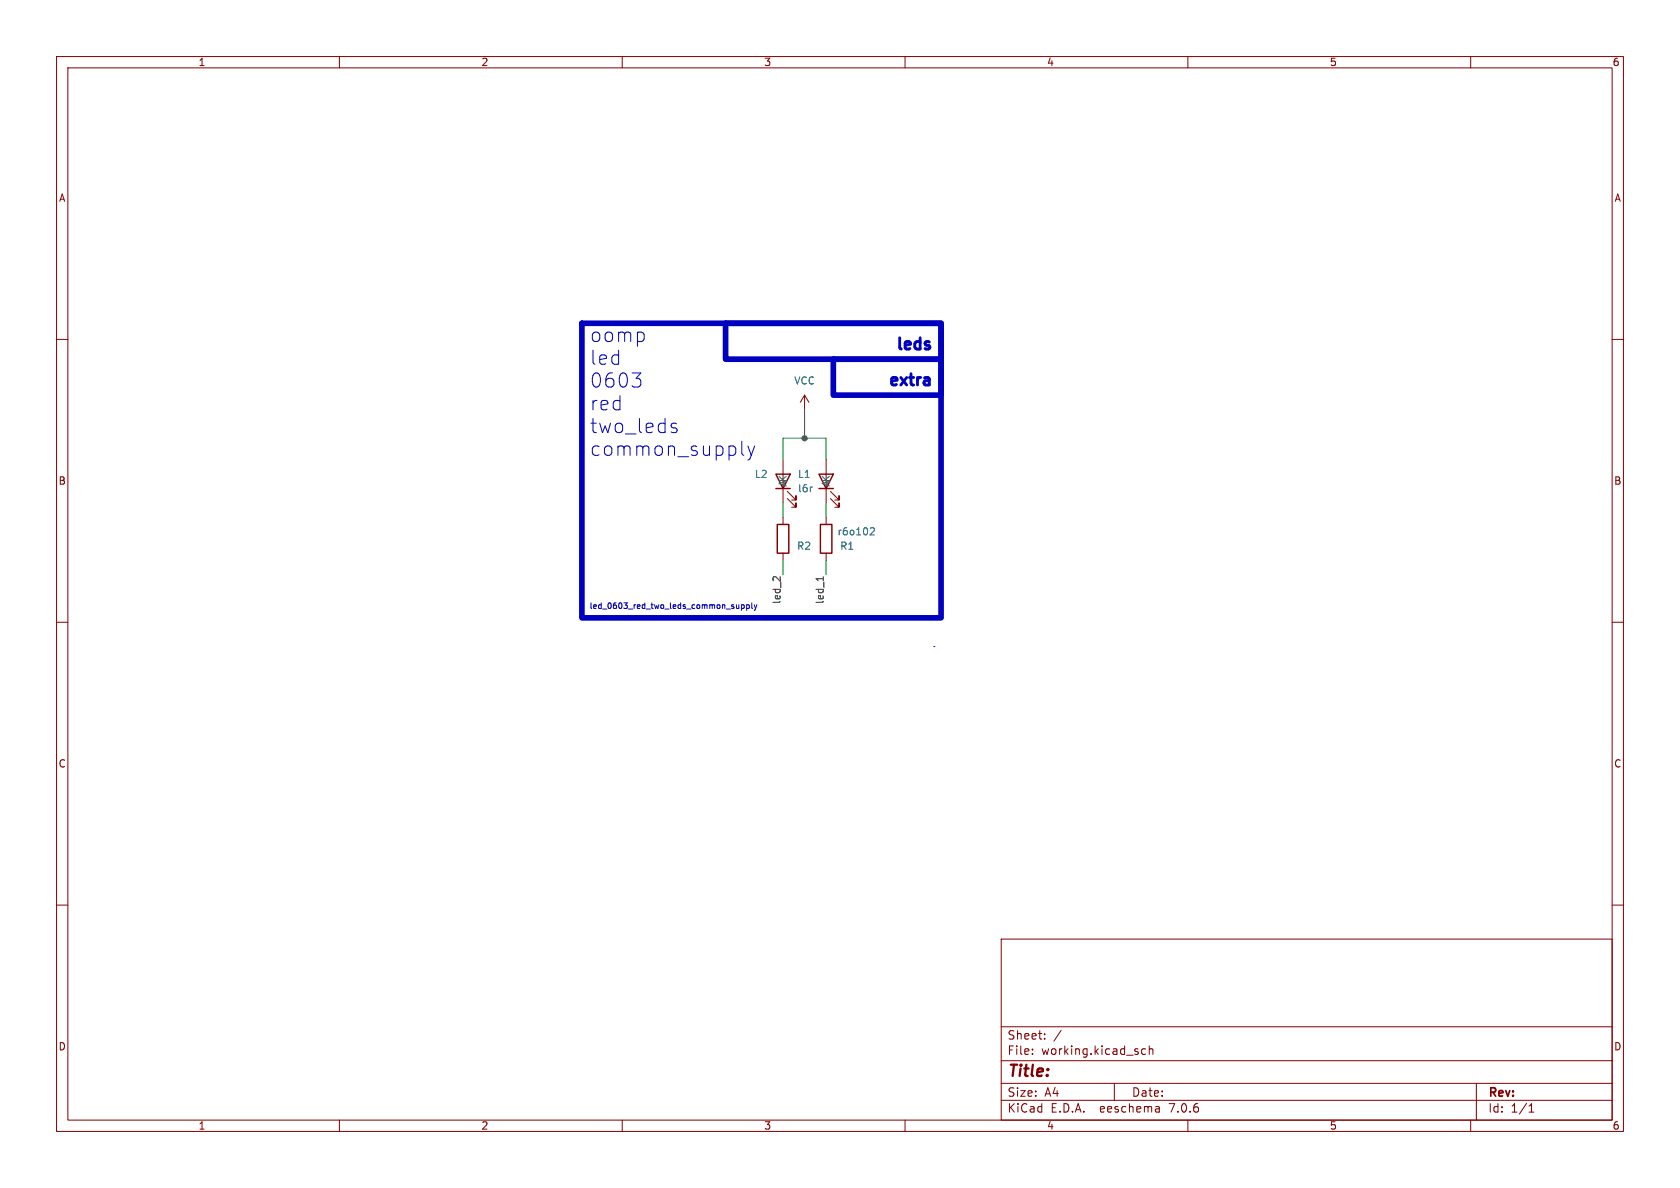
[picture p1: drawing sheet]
<svg xmlns="http://www.w3.org/2000/svg" width="297mm" height="210mm" viewBox="0 0 297 210" stroke-linecap="round" stroke-linejoin="round" font-family="sans-serif">
<g fill="none" stroke="#840000" stroke-width=".18">
<path d="M10 10h277v190h-277zM12 12h273v186h-273zM60 10v2M110 10v2M160 10v2M210 10v2M260 10v2M10 60h2M285 60h2M142.2 69.9l-.7 1.2M142.2 69.9v2.5M142.2 69.9l.8 1.2"/>
<path d="M138.4 81.3v2.5M138.4 86.4v2.5M138.4 91.4v1.3M138.4 97.8v1.3M139.2 88.1l1.5 1.6v-.8v.8h-.7M139.2 86.9l1.5 1.5v-.8v.8h-.7M146 81.3v2.5M146 86.4v2.5M146 91.4v1.3M146 97.8v1.3M146.8 88.1l1.5 1.6v-.8v.8h-.7M146.8 86.9l1.5 1.5v-.8v.8h-.7"/>
<path d="M10 110h2M285 110h2M10 160h2M285 160h2M177 166h108v32h-108zM60 198v2M110 198v2M160 198v2M177 194.5h108M177 191.5h108M177 187.5h108M177 181.5h108"/>
<path d="M182.5 186.3v.1M182.5 185.5v.1M184.7 183.6v.1M184.7 182.8v.1M187.6 182.1l-1.3 2M197 191.5v3M202.5 185.5l-.4-.1-.3 .3v.4l.2 .2h.5M203.2 185.5l.2-.1 .3 .1 .1 .9M203.2 184.9v1.5M204.9 195.7l.1 .9M205 196.5l-.2 .1M205 196h-.2"/>
<path d="M210 198v2M260 198v2M261 191.5v6.5M270.3 196.6h.9M270.3 195.5l.4-.4v1.5"/>
</g>
<path d="M137.2 83.8h2.5l-1.3 2.6zM137.2 86.4h2.5M137.4 92.7h2v5.1h-2zM144.8 83.8h2.5l-1.3 2.6zM144.8 86.4h2.5M145 92.7h2.1v5.1h-2.1z" fill="none" stroke="#840000" stroke-width=".25"/>
<path d="M143.5 86.1h.1M153.9 93.4l.4-.1 .3 .4-.8 .9h.8" fill="none" stroke="#006464" stroke-width=".18"/>
<path d="M137.9 101.9v.8l-.7-.7-.3-.1-.2 .2M145.5 101.9v.8" fill="none" stroke="#0f0f0f" stroke-width=".18"/>
<path d="M164 66.7l.3 .3v1.1M164.1 61l.3 .3-.1 .3-.2 .1M164.1 60.4l.2 .1M164.3 68l-.7 .1M164.3 67.2l-.7 .1" fill="none" stroke="#0000c2" stroke-width=".5"/>
<g fill="none" stroke="#0000c2" stroke-width=".18">
<path d="M111.7 65.9h1.6l-.8 1M112.8 66.9l.5 .5v.5l-.5 .5M118.8 75.5l.8 .3 .1 .2-.1 .4-.7 .1M118.8 74.9l.2-.1 .6 .1M131.1 78v2.1l.4 .4M132.2 78.8l.6 1.7M133.4 78.8l-.6 1.7M132.8 80.5l-.2 .6-.4 .2M130.6 106.9v.7M130.6 107.5h-.4M131.1 107l.3-.1 .2 .2-.1 .4h-.4M131.1 106.9v1"/>
<path d="M132 107l.3-.1 .2 .2-.1 .4h-.4M132 106.9v1M132.9 106.6v.8l.1 .2M133.3 106.9l.3 .7M133.6 107.6l-.3 .3M133.8 106.9l-.2 .7M165.1 114.3h.1"/>
</g>
<path d="M102.9 57.2h63.5v52h-63.5zM128.3 57.2h38.1v6.3h-38.1zM147.3 63.5h19.1v6.4h-19.1z" fill="none" stroke="#0000c2" stroke-width="1"/>
<path d="M142.2 72.4v5.1M138.4 81.3v-3.8h7.6v3.8M138.4 88.9v2.5M138.4 99.1v2.5M146 88.9v2.5M146 99.1v2.5" fill="none" stroke="#009600" stroke-width=".18"/>
<circle cx="142.2" cy="77.5" r=".46" fill="#009600" stroke="#009600" stroke-width=".18"/>
<g font-size="3.5" fill="#0000c2">
<text x="104.1" y="60.7">oomp</text>
<text x="104.1" y="64.7">led</text>
<text x="104.1" y="68.7">0603</text>
<text x="104.1" y="72.8">red</text>
<text x="104.1" y="76.8">two_leds</text>
<text x="104.1" y="80.8">common_supply</text>
</g>
<g font-size="2.8" fill="#0000c2">
<text x="157.8" y="62">leds</text>
<text x="156.5" y="68.3">extra</text>
</g>
<text font-size="2.8" fill="#840000" x="178" y="190.9">Title:</text>
<g font-size="2.1" fill="#840000">
<text x="178" y="184">Sheet:</text>
<text x="178" y="186.7">File:</text>
<text x="184.1" y="186.7">working.kicad_sch</text>
<text x="178" y="196.9">KiCad</text>
<text x="178" y="194.1">Size:</text>
<text x="184.7" y="194.1">A4</text>
<text x="185.7" y="196.9">E.D.A.</text>
<text x="194.6" y="196.9">eeschema</text>
<text x="200" y="194.1">Date:</text>
<text x="207" y="196.9">7.0.6</text>
<text x="263" y="194.3">Rev:</text>
<text x="263" y="196.9">Id:</text>
<text x="267.1" y="196.9">1/1</text>
</g>
<g font-size="1.8" fill="#840000">
<text x="35" y="11.9">1</text>
<text x="85" y="11.9">2</text>
<text x="135" y="11.9">3</text>
<text x="185" y="11.9">4</text>
<text x="235" y="11.9">5</text>
<text x="285" y="11.9">6</text>
<text x="10.3" y="35.9">A</text>
<text x="285.3" y="35.9">A</text>
<text x="10.3" y="85.9">B</text>
<text x="285.3" y="85.9">B</text>
<text x="10.3" y="135.9">C</text>
<text x="285.3" y="135.9">C</text>
<text x="10.3" y="185.9">D</text>
<text x="285.3" y="185.9">D</text>
<text x="35" y="199.9">1</text>
<text x="85" y="199.9">2</text>
<text x="135" y="199.9">3</text>
<text x="185" y="199.9">4</text>
<text x="235" y="199.9">5</text>
<text x="285" y="199.9">6</text>
</g>
<g font-size="1.8" fill="#006464">
<text x="140.3" y="68.2">VCC</text>
<text x="133.4" y="84.7">L2</text>
<text x="139.3" y="86.1" transform="rotate(-90 139.3 86.1)">AK</text>
<text x="141" y="87.2">l6r</text>
<text x="141" y="84.7">L1</text>
<text x="146.9" y="86.1" transform="rotate(-90 146.9 86.1)">AK</text>
<text x="148" y="94.8">r6o102</text>
<text x="140.8" y="97.4">R2</text>
<text x="148.4" y="97.4">R1</text>
</g>
<g font-size="1.8" fill="#0f0f0f">
<text x="138.1" y="106.9" transform="rotate(-90 138.1 106.9)">led_2</text>
<text x="145.7" y="106.9" transform="rotate(-90 145.7 106.9)">led_1</text>
</g>
<text font-size="1.4" fill="#0000c2" x="104.1" y="107.7">led_0603_red_two_leds_common_supply</text>
</svg>
